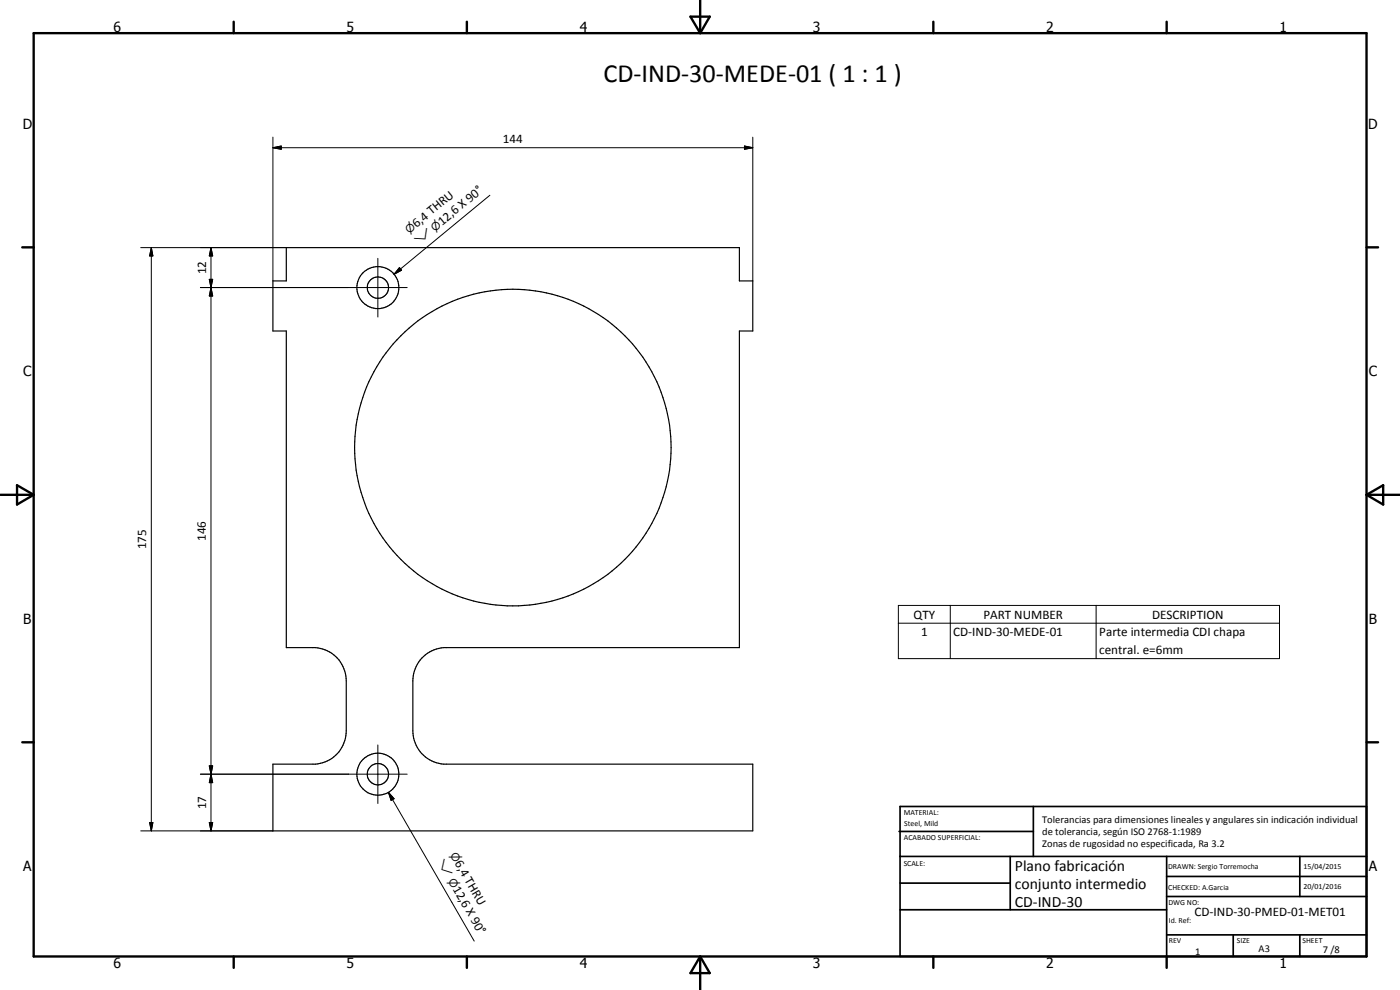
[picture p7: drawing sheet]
<svg xmlns="http://www.w3.org/2000/svg" width="420mm" height="297mm" viewBox="0 0 420 297" stroke-linecap="round" stroke-linejoin="round" font-family="sans-serif">
<g fill="none" stroke="#000" stroke-width=".35">
<path d="M85.9 74.3h136v10h4v15h-4v95h-88.7a10 10 0 0 0-9.3 10v15a10 10 0 0 0 9.3 10h92.7v20h-144v-20h12.7a10 10 0 0 0 9.3-10v-15a9.9 9.9 0 0 0-9.3-10h-8.7v-95h-4v-15h4z"/>
<circle cx="113.4" cy="86.3" r="3.2"/>
<circle cx="113.4" cy="86.3" r="6.3"/>
<circle cx="153.9" cy="134.3" r="47.5"/>
<circle cx="113.4" cy="232.3" r="6.3"/>
<circle cx="113.4" cy="232.3" r="3.2"/>
</g>
<g fill="none" stroke="#000" stroke-width=".71">
<path d="M10.1 9.9h400v277.1h-400zM70.1 6.5v3.4M140.1 6.5v3.4M207.2 5h5.8l-2.9 4.9zM210.1 0v9.9M280.1 6.5v3.4M350.1 6.5v3.4M6.7 74.2h3.4M410.1 74.2h3.5M.1 148.5h10M5.1 145.6l5 2.9-5 2.9zM410.1 148.5h10"/>
<path d="M410.1 148.5l5-2.9v5.8zM6.7 222.7h3.4M410.1 222.7h3.5M70.1 287v3.4M140.1 287v3.4M210.1 287v10M210.1 287l2.9 5h-5.8zM280.1 287v3.4M350.1 287v3.4"/>
</g>
<g fill="none" stroke="#000" stroke-width=".51">
<path d="M269.8 249.5h40.3M270.1 242h140v45h-140zM270.1 257h140M303.2 257v16M310.1 242v15M350.1 257v30M390.1 257v12M270.1 265h33.1M270.1 273h80M350.1 269h60M350.1 263h60M350.1 280.5h60"/>
<path d="M370.1 280.5v6.5M390.1 280.5v6.5"/>
</g>
<g fill="none" stroke="#000" stroke-width=".3">
<path d="M81.9 44.3l2.5-.5v1zM81.9 44.3h144M81.9 41.1v43.2M147 58.6l-28.7 23.7M223.4 43.8l2.5 .5-2.5 .5zM225.9 41.1v43.2M42.2 74.3h43.7M45.4 74.3l.5 2.5h-1zM45.4 74.3v175M63.3 74.3l.5 2.5h-1zM63.3 74.3v175M113.4 77.5v17.6"/>
<path d="M60.1 86.3h62.1M62.8 83.8h1l-.5 2.5zM63.3 86.3l.5 2.5h-1zM119.9 80.3l.6 .8-2.2 1.2zM269.6 181.7h114.4v15.9h-114.4zM269.6 187h114.4M285.2 181.7v15.9M329 181.7v15.9M60.1 232.3h62.1M62.8 229.8h1l-.5 2.5zM62.8 229.8l1 5h-1l1-5zM63.3 232.3l.5 2.5h-1z"/>
<path d="M113.4 223.5v17.6M116.6 237.7l1.7 1.9-.9 .6zM116.6 237.7l25.7 44.7M42.2 249.3h39.7M44.9 246.8h1l-.5 2.5zM62.8 246.8h1l-.5 2.5z"/>
</g>
<path d="M81.9 44.3l2.5-.5v1zM223.4 43.8l2.5 .5-2.5 .5zM45.4 74.3l.5 2.5h-1zM63.3 74.3l.5 2.5h-1zM62.8 83.8h1l-.5 2.5zM63.3 86.3l.5 2.5h-1zM119.9 80.3l.6 .8-2.2 1.2zM62.8 229.8h1l-.5 2.5zM63.3 232.3l.5 2.5h-1zM116.6 237.7l1.7 1.9-.9 .6zM44.9 246.8h1l-.5 2.5zM62.8 246.8h1l-.5 2.5z" fill="#000"/>
<text font-size="7.9" x="181.1" y="24.7">CD-IND-30-MEDE-01 ( 1 : 1 )</text>
<g font-size="4.7">
<text x="304.6" y="261.2">Plano fabricación</text>
<text x="304.6" y="266.6">conjunto intermedio</text>
<text x="304.6" y="272">CD-IND-30</text>
</g>
<g font-size="4.2">
<text x="34" y="9.6">6</text>
<text x="104" y="9.6">5</text>
<text x="174" y="9.6">4</text>
<text x="244" y="9.6">3</text>
<text x="314" y="9.6">2</text>
<text x="384" y="9.6">1</text>
<text x="6.8" y="38.7">D</text>
<text x="410.6" y="38.7">D</text>
<text x="7" y="112.9">C</text>
<text x="410.8" y="112.9">C</text>
<text x="7" y="187.1">B</text>
<text x="410.8" y="187.1">B</text>
<text x="7" y="261.4">A</text>
<text x="410.8" y="261.4">A</text>
<text x="34" y="290.4">6</text>
<text x="104" y="290.4">5</text>
<text x="174" y="290.4">4</text>
<text x="244" y="290.4">3</text>
<text x="314" y="290.4">2</text>
<text x="384" y="290.4">1</text>
</g>
<g font-size="3.9">
<text x="150.9" y="42.8">144</text>
<text x="125" y="68.4" transform="rotate(-39 125 68.4)">6,4 THRU</text>
<text x="132.7" y="67.7" transform="rotate(-39 132.7 67.7)">12,6 X 90°</text>
<text x="61.8" y="82.3" transform="rotate(-90 61.8 82.3)">12</text>
<text x="43.9" y="164.8" transform="rotate(-90 43.9 164.8)">175</text>
<text x="61.8" y="162.3" transform="rotate(-90 61.8 162.3)">146</text>
<text x="274.1" y="185.6">QTY</text>
<text x="295.1" y="185.6">PART NUMBER</text>
<text x="345.8" y="185.6">DESCRIPTION</text>
<text x="276.4" y="190.9">1</text>
<text x="286.1" y="190.9">CD-IND-30-MEDE-01</text>
<text x="329.9" y="191">Parte intermedia CDI chapa</text>
<text x="329.9" y="196.3">central. e=6mm</text>
<text x="61.8" y="242.8" transform="rotate(-90 61.8 242.8)">17</text>
<text x="136.4" y="259" transform="rotate(60 136.4 259)">6,4 THRU</text>
<text x="135.8" y="266.7" transform="rotate(60 135.8 266.7)">12,6 X 90°</text>
<text x="358.5" y="275">CD-IND-30-PMED-01-MET01</text>
</g>
<g font-size="3.3">
<text x="122.8" y="70.1" transform="rotate(-39 122.8 70.1)">n</text>
<text x="130.5" y="69.5" transform="rotate(-39 130.5 69.5)">n</text>
<text x="125.6" y="73.5" transform="rotate(-39 125.6 73.5)">w</text>
<text x="135" y="256.6" transform="rotate(60 135 256.6)">n</text>
<text x="131.2" y="258.7" transform="rotate(60 131.2 258.7)">w</text>
<text x="134.4" y="264.2" transform="rotate(60 134.4 264.2)">n</text>
</g>
<g font-size="3.1">
<text x="312.7" y="246.8">Tolerancias para dimensiones lineales y angulares sin indicación individual</text>
<text x="312.7" y="250.4">de tolerancia, según ISO 2768-1:1989</text>
<text x="312.7" y="254">Zonas de rugosidad no especificada, Ra 3.2</text>
<text x="358.7" y="286.5">1</text>
<text x="377.7" y="285.6">A3</text>
<text x="397" y="285.9">7 /8</text>
</g>
<g font-size="2.4">
<text x="271.2" y="244.4">MATERIAL:</text>
<text x="271.3" y="252">ACABADO SUPERFICIAL:</text>
<text x="271.4" y="247.9">Steel, Mild</text>
<text x="271.2" y="259.7">SCALE:</text>
<text x="350.6" y="260.8">DRAWN: Sergio Torremocha</text>
<text x="391.2" y="260.6">15/04/2015</text>
<text x="350.6" y="267">CHECKED: A.Garcia</text>
<text x="391.2" y="266.7">20/01/2016</text>
<text x="350.6" y="271.4">DWG NO:</text>
<text x="350.8" y="276.9">Id. Ref:</text>
<text x="350.8" y="282.8">REV</text>
<text x="371.2" y="282.9">SIZE</text>
<text x="390.9" y="282.9">SHEET</text>
</g>
</svg>
